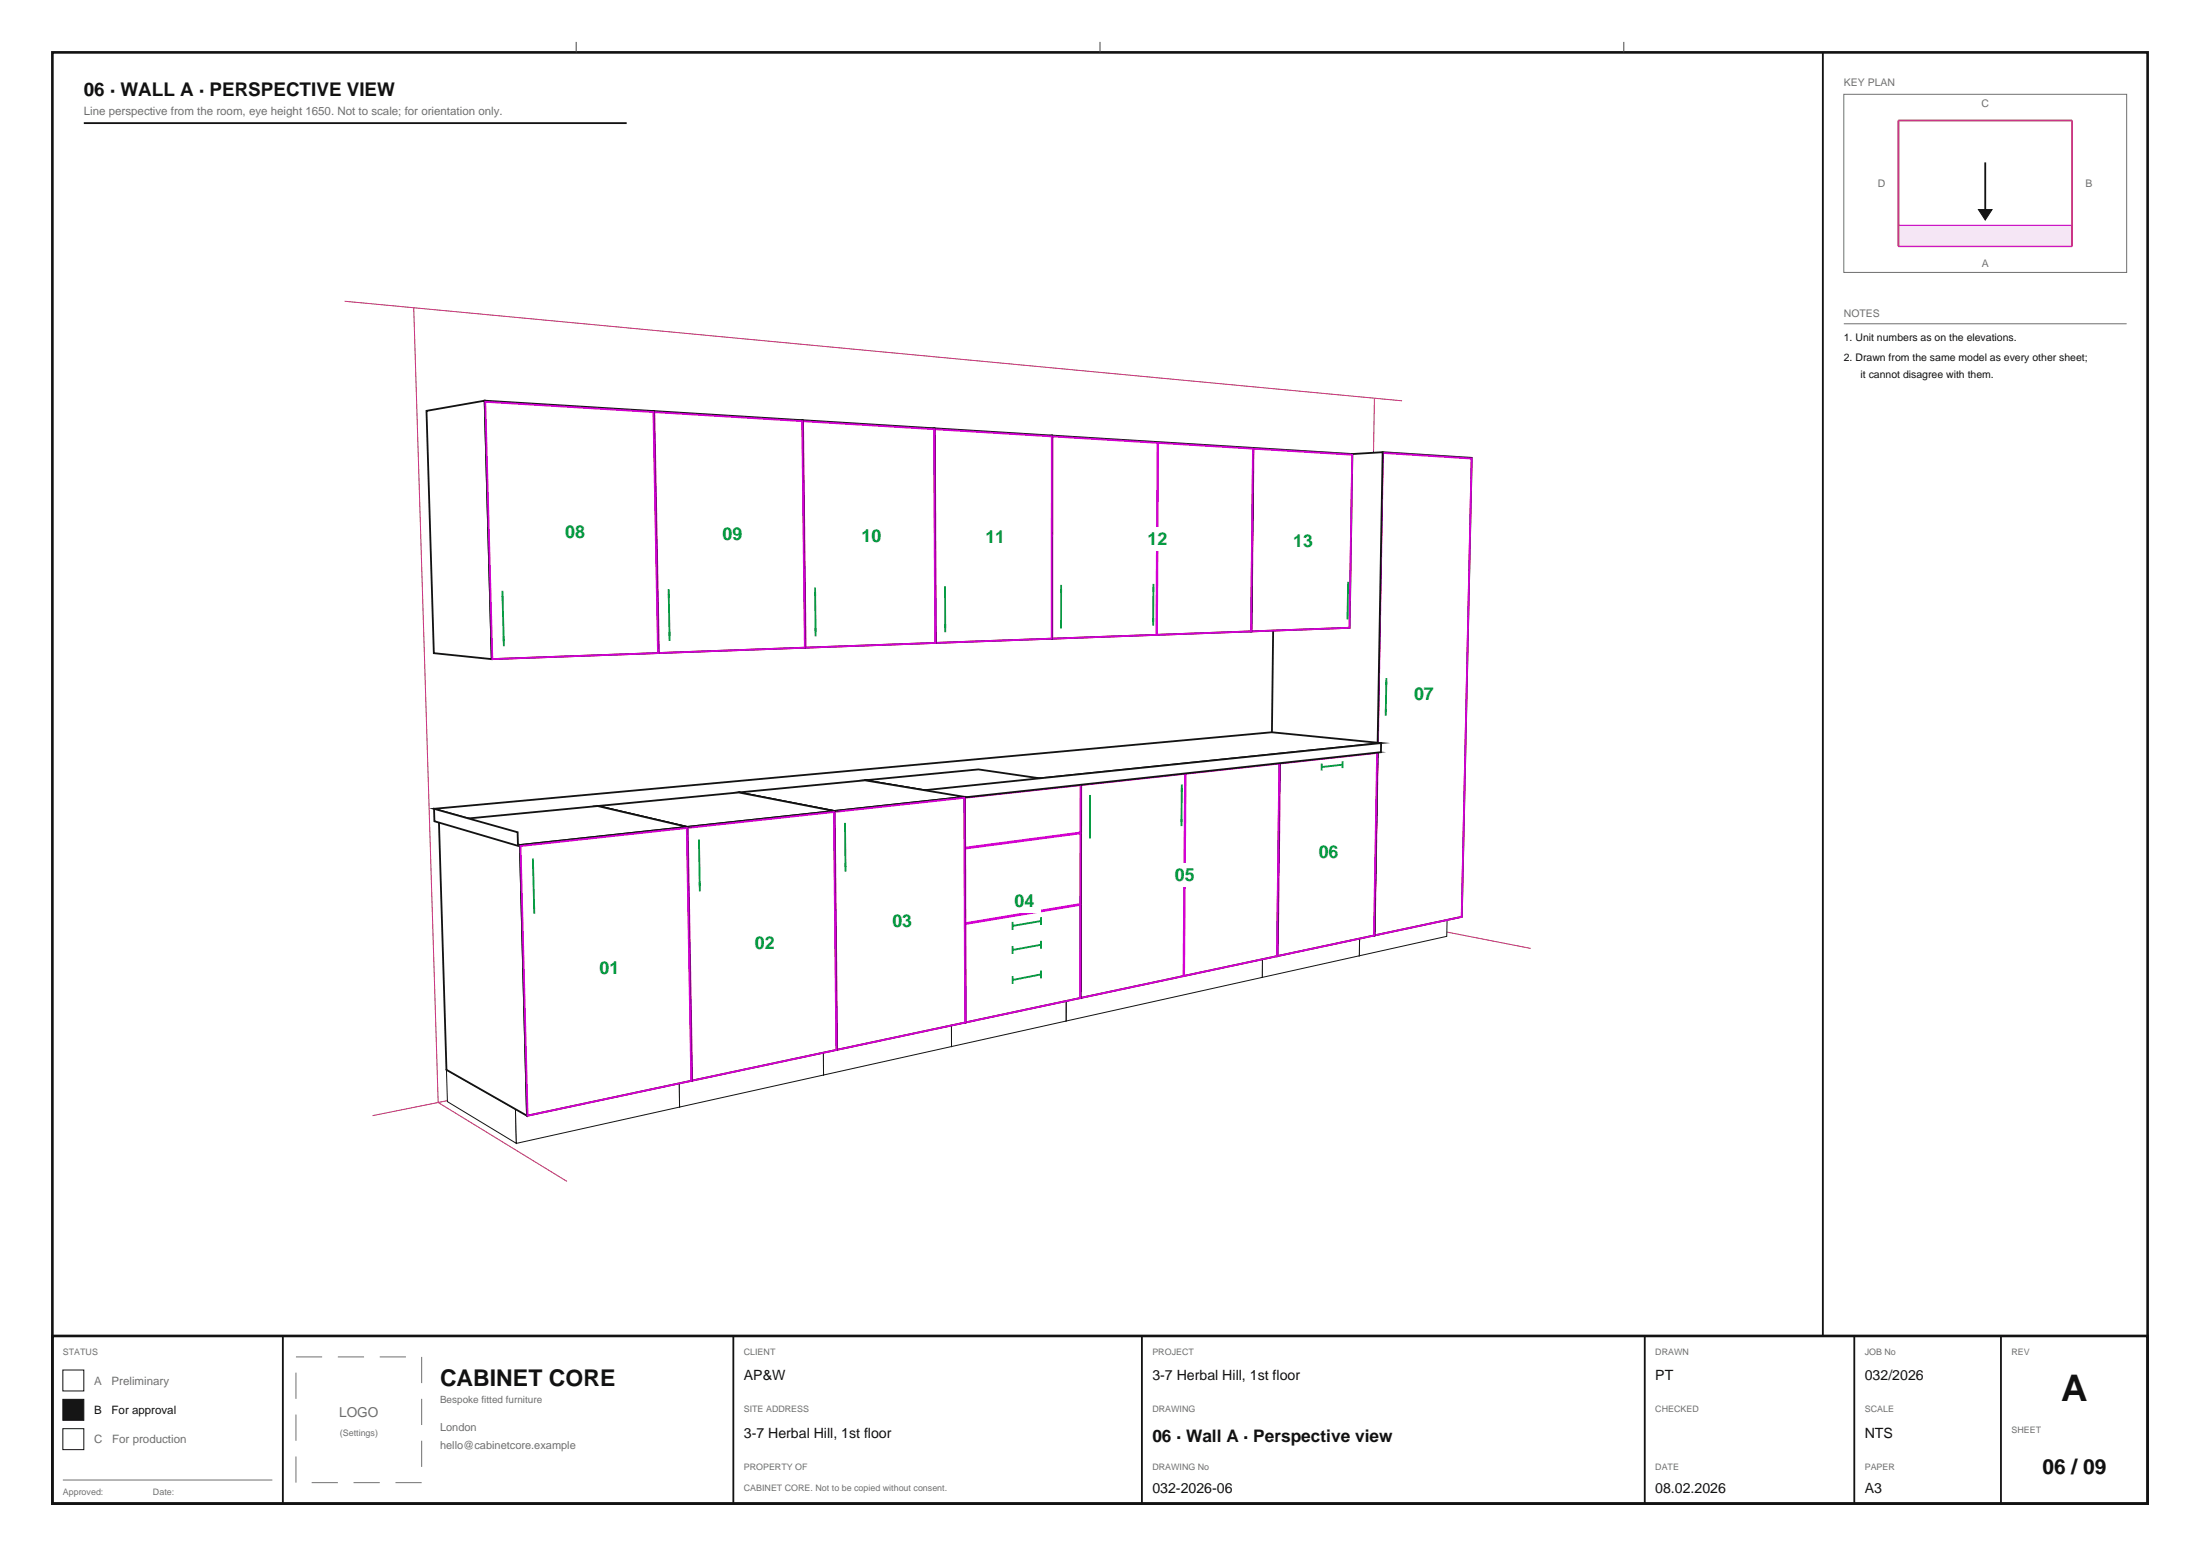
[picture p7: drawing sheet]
<svg xmlns="http://www.w3.org/2000/svg" width="420mm" height="297mm" viewBox="0 0 420 297" stroke-linecap="round" stroke-linejoin="round" font-family="sans-serif">
<path d="M65.8 57.5l201.9 19M79 58.7l4.7 151.7 24.5 15.1M262.4 76l-1.7 98.9 31.5 6.1M265.9 173.8l-194.8 39.2" fill="none" stroke="#bf382b" stroke-width=".19"/>
<g fill="#fff" stroke="#121212" stroke-width=".19">
<path d="M242.4 174.5l16.7-3.2 17.2 3.2-16.7 3.5z"/>
<path d="M259.6 178l16.7-3.5-.1 4.2-16.7 3.7z"/>
<path d="M242.4 174.5l17.2 3.5-.1 4.4-17.1-3.7z"/>
</g>
<path d="M264 86.3l17 1.1-1.9 87.6-16.7 3.6z" fill="#fff" stroke="#121212" stroke-width=".35"/>
<path d="M264 86.5l16.9 1-1.9 87.5-16.6 3.5z" fill="none" stroke="#d400d4" stroke-width=".35"/>
<path d="M264.7 129.4l-.2 7.2" fill="none" stroke="#00993d" stroke-width=".35"/>
<path d="M268.7 130.1h6.2v4.4h-6.2z" fill="#fff"/>
<g fill="#fff" stroke="#121212" stroke-width=".35">
<path d="M243.4 87.6l20.6-1.3-1.6 92.3-20-4.1z"/>
<path d="M224.2 143.3l18.6-1.8 20.2 2.1-18.7 2z"/>
<path d="M239.2 85.5l19 1.2-.5 33.1-18.8 .7z"/>
</g>
<g fill="#fff" stroke="#121212" stroke-width=".19">
<path d="M223.9 178l18.5-3.5 17.2 3.5-18.6 3.9z"/>
<path d="M241 181.9l18.6-3.9-.1 4.4-18.5 4.2z"/>
<path d="M223.9 178l17.1 3.9v4.7l-17.1-4.2z"/>
</g>
<path d="M239.3 85.6l18.9 1.2-.6 33-18.7 .7z" fill="none" stroke="#d400d4" stroke-width=".35"/>
<path d="M257.4 111.1l-.1 7.1" fill="none" stroke="#00993d" stroke-width=".35"/>
<path d="M245.6 101h6.3v4.4h-6.3z" fill="#fff"/>
<path d="M244.3 145.6l18.7-2-.6 35-18.6 3.9z" fill="#fff" stroke="#121212" stroke-width=".35"/>
<path d="M244.4 145.7l18.5-2-.6 34.9-18.4 3.9z" fill="none" stroke="#d400d4" stroke-width=".35"/>
<path d="M252.3 145.7v1.4M256.3 146l-4 .4M256.3 145.3v1.3" fill="none" stroke="#00993d" stroke-width=".35"/>
<path d="M250.5 160.4h6.3v4.4h-6.3z" fill="#fff"/>
<g fill="#fff" stroke="#121212" stroke-width=".35">
<path d="M224.2 143.3l20.1 2.3-.5 36.9-19.9-4.5z"/>
<path d="M224.6 86.5l14.6-1-.3 35-14.6-.6z"/>
<path d="M186.8 146.9l37.4-3.6 20.1 2.3-38 4.1z"/>
<path d="M200.8 83.1l38.4 2.4-.3 35-38.1 1.4z"/>
</g>
<g fill="#fff" stroke="#121212" stroke-width=".19">
<path d="M186.9 185l37-7 17.1 3.9-37.5 7.8z"/>
<path d="M203.5 189.7l37.5-7.8v4.7l-37.5 8.3z"/>
</g>
<path d="M200.9 83.3l20.1 1.2-.2 36.7-19.9 .7zM221.1 84.5l18.1 1.1-.4 34.9-17.9 .7z" fill="none" stroke="#d400d4" stroke-width=".35"/>
<path d="M202.6 111.6v8.4M220.2 111.5l-.1 7.9" fill="none" stroke="#00993d" stroke-width=".35"/>
<path d="M217.8 100.7h6.3v4.4h-6.3z" fill="#fff"/>
<path d="M206.3 149.7l38-4.1-.5 36.9-37.6 8z" fill="#fff" stroke="#121212" stroke-width=".35"/>
<path d="M206.4 149.9l19.8-2.2-.3 38.6-19.6 4.2zM226.3 147.7l17.9-2-.4 36.8-17.7 3.8z" fill="none" stroke="#d400d4" stroke-width=".35"/>
<path d="M208.1 151.7v8.4M225.6 149.7v8" fill="none" stroke="#00993d" stroke-width=".35"/>
<path d="M223 164.8h6.3v4.4h-6.3z" fill="#fff"/>
<g fill="#fff" stroke="#121212" stroke-width=".19">
<path d="M186.9 185l16.6 4.7v5.2l-16.6-5z"/>
<path d="M165.5 189l21.4-4 16.6 4.7-21.9 4.6z"/>
<path d="M165.5 189l16.1 5.3 .1 5.5-16.2-5.6z"/>
<path d="M181.6 194.3l21.9-4.6v5.2l-21.8 4.9z"/>
<path d="M141.7 193.5l23.8-4.5 16.1 5.3-24.4 5.1z"/>
</g>
<g fill="#fff" stroke="#121212" stroke-width=".35">
<path d="M186.8 146.9l19.5 2.8-.1 40.8-19.3-5.5z"/>
<path d="M186.6 84.4l14.2-1.3v38.8l-14.1-.7z"/>
<path d="M82.9 154.4l159.9-14.6 20.9 2-164.9 17.1z"/>
<path d="M165.1 148.9l21.7-2 19.5 2.8-22.2 2.4z"/>
<path d="M165.1 148.9l19 3.2 .2 43.1-18.8-6.2z"/>
<path d="M164.6 83.1l13.8-1.3 .2 40.9-13.7-.8z"/>
<path d="M178.4 81.8l22.4 1.3v38.8l-22.2 .8z"/>
</g>
<path d="M178.5 81.9l22.3 1.4v38.6l-22.1 .8z" fill="none" stroke="#d400d4" stroke-width=".35"/>
<path d="M180.4 111.9v1.6M180.4 112.7l.1 8" fill="none" stroke="#00993d" stroke-width=".35"/>
<path d="M186.9 100.3h6.2v4.4h-6.2z" fill="#fff"/>
<path d="M184.1 152.1l22.2-2.4-.1 40.8-21.9 4.7z" fill="#fff" stroke="#121212" stroke-width=".35"/>
<path d="M184.2 152.3l22.1-2.4v9l-22 2.9zM184.3 162l22-2.9-.1 13.5-21.9 3.6zM184.3 176.4l21.9-3.7v17.8l-21.8 4.7z" fill="none" stroke="#d400d4" stroke-width=".35"/>
<path d="M193.3 176v1.5M198.7 179.6v1.5M198.7 175.8l-5.4 .9M198.7 175v1.6M193.3 180.6v1.5M193.3 186.3v1.5M198.7 186l-5.4 1.1M198.7 185.2v1.5M198.7 180.3l-5.4 1" fill="none" stroke="#00993d" stroke-width=".35"/>
<path d="M192.4 169.7h6.3v4.4h-6.3z" fill="#fff"/>
<g fill="#fff" stroke="#121212" stroke-width=".35">
<path d="M98.8 158.9l164.9-17.1-.1 1.8-164.7 17.9z"/>
<path d="M141 151.3l24.1-2.4 19 3.2-24.8 2.7z"/>
<path d="M141 151.3l18.3 3.5 .4 45.6-18-6.9z"/>
<path d="M140 81.7l13.2-1.5 .5 43.4-13.1-.9z"/>
<path d="M153.2 80.2l25.2 1.6 .2 40.9-24.9 .9z"/>
</g>
<g fill="#fff" stroke="#121212" stroke-width=".19">
<path d="M141.7 193.5l15.5 5.9v5.8l-15.4-6.3z"/>
<path d="M157.2 199.4l24.4-5.1 .1 5.5-24.5 5.4z"/>
<path d="M115.1 198.5l26.6-5 15.5 5.9-27.6 5.8z"/>
</g>
<path d="M153.3 80.4l25 1.5 .2 40.8-24.7 .9z" fill="none" stroke="#d400d4" stroke-width=".35"/>
<path d="M155.6 112.1l.1 9.4" fill="none" stroke="#00993d" stroke-width=".35"/>
<path d="M163.2 100h6.3v4.4h-6.3z" fill="#fff"/>
<path d="M159.3 154.8l24.8-2.7 .2 43.1-24.6 5.2z" fill="#fff" stroke="#121212" stroke-width=".35"/>
<path d="M159.4 155l24.7-2.7 .1 42.9-24.4 5.2z" fill="none" stroke="#d400d4" stroke-width=".35"/>
<path d="M161.3 157.1l.1 9.3" fill="none" stroke="#00993d" stroke-width=".35"/>
<path d="M169.1 173.5h6.3v4.4h-6.3z" fill="#fff"/>
<g fill="#fff" stroke="#121212" stroke-width=".19">
<path d="M115.1 198.5l14.5 6.7 .1 6.1-14.5-7z"/>
<path d="M129.6 205.2l27.6-5.8v5.8l-27.5 6.1z"/>
<path d="M85.2 204.2l29.9-5.7 14.5 6.7-31.2 6.5z"/>
<path d="M85.2 204.2l13.2 7.5 .2 6.5-13.2-7.9z"/>
</g>
<g fill="#fff" stroke="#121212" stroke-width=".35">
<path d="M114.1 153.8l26.9-2.5 18.3 3.5-28.1 3z"/>
<path d="M114.1 153.8l17.1 4 .8 48.5-16.9-7.8z"/>
<path d="M112.5 80.2l12.3-1.7 .9 46.1-12.3-1z"/>
<path d="M124.8 78.5l28.4 1.7 .5 43.4-28 1z"/>
</g>
<path d="M124.9 78.7l28.2 1.7 .6 43.2-27.9 1z" fill="none" stroke="#d400d4" stroke-width=".35"/>
<path d="M127.7 112.4l.1 9.9" fill="none" stroke="#00993d" stroke-width=".35"/>
<path d="M136.7 99.7h6.2v4.4h-6.2z" fill="#fff"/>
<path d="M131.2 157.8l28.1-3 .4 45.6-27.7 5.9z" fill="#fff" stroke="#121212" stroke-width=".35"/>
<path d="M131.3 158l27.9-3 .5 45.4-27.6 5.9z" fill="none" stroke="#d400d4" stroke-width=".35"/>
<path d="M133.4 160.2l.2 9.9" fill="none" stroke="#00993d" stroke-width=".35"/>
<path d="M142.9 177.7h6.2v4.4h-6.2z" fill="#fff"/>
<g fill="#fff" stroke="#121212" stroke-width=".35">
<path d="M83.8 156.8l30.3-3 17.1 4-31.9 3.5z"/>
<path d="M83.8 156.8l15.5 4.5 1.3 51.7-15.4-8.8z"/>
<path d="M81.4 78.4l11.1-1.9 1.4 49.3-11.1-1.1z"/>
<path d="M82.9 154.4l15.9 4.5 .1 2.6-16-4.7z"/>
<path d="M92.5 76.5l32.3 2 .9 46.1-31.8 1.2z"/>
</g>
<path d="M98.4 211.7l31.2-6.5 .1 6.1-31.1 6.9z" fill="#fff" stroke="#121212" stroke-width=".19"/>
<path d="M92.6 76.7l32.1 2 .9 46-31.6 1.1z" fill="none" stroke="#d400d4" stroke-width=".35"/>
<path d="M95.9 112.8l.3 10.6" fill="none" stroke="#00993d" stroke-width=".35"/>
<path d="M106.6 99.3h6.3v4.4h-6.3z" fill="#fff"/>
<path d="M99.3 161.3l31.9-3.5 .8 48.5-31.4 6.7z" fill="#fff" stroke="#121212" stroke-width=".35"/>
<path d="M99.4 161.5l31.7-3.5 .9 48.3-31.3 6.7z" fill="none" stroke="#d400d4" stroke-width=".35"/>
<path d="M101.7 163.9l.3 10.5" fill="none" stroke="#00993d" stroke-width=".35"/>
<path d="M113.2 182.5h6.2v4.4h-6.2z" fill="#fff"/>
<path d="M10 10h400v277h-400zM10 255h400v32h-400z" fill="none" stroke="#121212" stroke-width=".5"/>
<path d="M110 8v2M210 8v2M310 8v2" fill="none" stroke="#454545" stroke-width=".19"/>
<path d="M348 10v245M54 255v32M140 255v32M218 255v32M314 255v32M354 255v32M382 255v32" fill="none" stroke="#121212" stroke-width=".35"/>
<path d="M12 261.5h4v4h-4z" fill="none" stroke="#121212" stroke-width=".19"/>
<path d="M12 267.1h4v4h-4z" fill="#141414" stroke="#121212" stroke-width=".19"/>
<path d="M12 272.7h4v4h-4z" fill="none" stroke="#121212" stroke-width=".19"/>
<path d="M352 18h54v34h-54zM12 282.5h40" fill="none" stroke="#707070" stroke-width=".19"/>
<path d="M56.5 259h24v24h-24z" fill="none" stroke="#707070" stroke-width=".19" stroke-dasharray="5 3" stroke-linecap="butt"/>
<path d="M362.4 47h33.2" fill="none" stroke="#bf382b" stroke-width=".35"/>
<path d="M362.4 43h33.2v4h-33.2z" fill="#f5e6f5" stroke="#d400d4" stroke-width=".19"/>
<path d="M379 31v9" fill="none" stroke="#121212" stroke-width=".35"/>
<path d="M377.7 40h2.6l-1.3 2z" fill="#141414" stroke="#121212" stroke-width=".19"/>
<path d="M362.4 47v-24h33.2v24" fill="none" stroke="#bf382b" stroke-width=".35"/>
<path d="M352 61.8h54" fill="none" stroke="#707070" stroke-width=".19"/>
<path d="M16 23.5h103.6" fill="none" stroke="#121212" stroke-width=".35"/>
<text font-size="7" fill="#111" x="393.5" y="267.4">A</text>
<text font-size="4.4" fill="#111" x="84" y="264.5">CABINET CORE</text>
<text font-size="4" fill="#111" x="389.9" y="281.4">06 / 09</text>
<text font-size="3.6" fill="#111" x="16" y="18.3">06 · WALL A · PERSPECTIVE VIEW</text>
<g font-size="3.4" fill="#009a3d">
<text x="107.9" y="102.7">08</text>
<text x="137.9" y="103.1">09</text>
<text x="164.5" y="103.4">10</text>
<text x="188.1" y="103.7">11</text>
<text x="219.1" y="104.1">12</text>
<text x="246.9" y="104.4">13</text>
<text x="269.9" y="133.5">07</text>
<text x="251.8" y="163.8">06</text>
<text x="193.7" y="173.1">04</text>
<text x="224.3" y="168.2">05</text>
<text x="170.4" y="176.9">03</text>
<text x="114.4" y="185.9">01</text>
<text x="144.1" y="181.1">02</text>
</g>
<text font-size="3.3" fill="#111" x="220" y="275.2">06 · Wall A · Perspective view</text>
<g font-size="2.7" fill="#111">
<text x="142" y="263.4">AP&amp;W</text>
<text x="220" y="263.4">3-7 Herbal Hill, 1st floor</text>
<text x="316" y="263.4">PT</text>
<text x="356" y="263.4">032/2026</text>
<text x="142" y="274.4">3-7 Herbal Hill, 1st floor</text>
<text x="356" y="274.4">NTS</text>
<text x="220" y="284.9">032-2026-06</text>
<text x="316" y="284.9">08.02.2026</text>
<text x="356" y="284.9">A3</text>
</g>
<text font-size="2.6" fill="#6f6f6f" x="64.7" y="270.4">LOGO</text>
<g font-size="2.2" fill="#6f6f6f">
<text x="16" y="22">Line perspective from the room, eye height 1650. Not to scale; for orientation only.</text>
<text x="18" y="264.3">A</text>
<text x="21.3" y="264.3">Preliminary</text>
<text x="18" y="275.5">C</text>
<text x="21.4" y="275.5">For production</text>
</g>
<g font-size="2.2" fill="#111">
<text x="18" y="269.9">B</text>
<text x="21.3" y="269.9">For approval</text>
</g>
<g font-size="2.1" fill="#6f6f6f">
<text x="84" y="273.2">London</text>
<text x="84" y="276.6">hello@cabinetcore.example</text>
</g>
<g font-size="2" fill="#6f6f6f">
<text x="352" y="16.5">KEY PLAN</text>
<text x="378.3" y="20.5">C</text>
<text x="358.5" y="35.7">D</text>
<text x="398.1" y="35.7">B</text>
<text x="378.3" y="50.9">A</text>
<text x="352" y="60.5">NOTES</text>
</g>
<g font-size="2" fill="#111">
<text x="352" y="65.1">1. Unit numbers as on the elevations.</text>
<text x="352" y="69">2. Drawn from the same model as every other sheet;</text>
<text x="355.2" y="72.1">it cannot disagree with them.</text>
</g>
<text font-size="1.9" fill="#6f6f6f" x="84" y="267.9">Bespoke fitted furniture</text>
<g font-size="1.7" fill="#6f6f6f">
<text x="12" y="258.6">STATUS</text>
<text x="142" y="258.6">CLIENT</text>
<text x="220" y="258.6">PROJECT</text>
<text x="316" y="258.6">DRAWN</text>
<text x="356" y="258.6">JOB No</text>
<text x="384" y="258.6">REV</text>
<text x="142" y="269.6">SITE ADDRESS</text>
<text x="220" y="269.6">DRAWING</text>
<text x="316" y="269.6">CHECKED</text>
<text x="356" y="269.6">SCALE</text>
<text x="64.9" y="274.1">(Settings)</text>
<text x="384" y="273.6">SHEET</text>
<text x="142" y="280.6">PROPERTY OF</text>
<text x="220" y="280.6">DRAWING No</text>
<text x="316" y="280.6">DATE</text>
<text x="356" y="280.6">PAPER</text>
<text x="12" y="285.4">Approved:</text>
<text x="29.2" y="285.4">Date:</text>
<text x="142" y="284.6">CABINET CORE. Not to be copied without consent.</text>
</g>
</svg>
